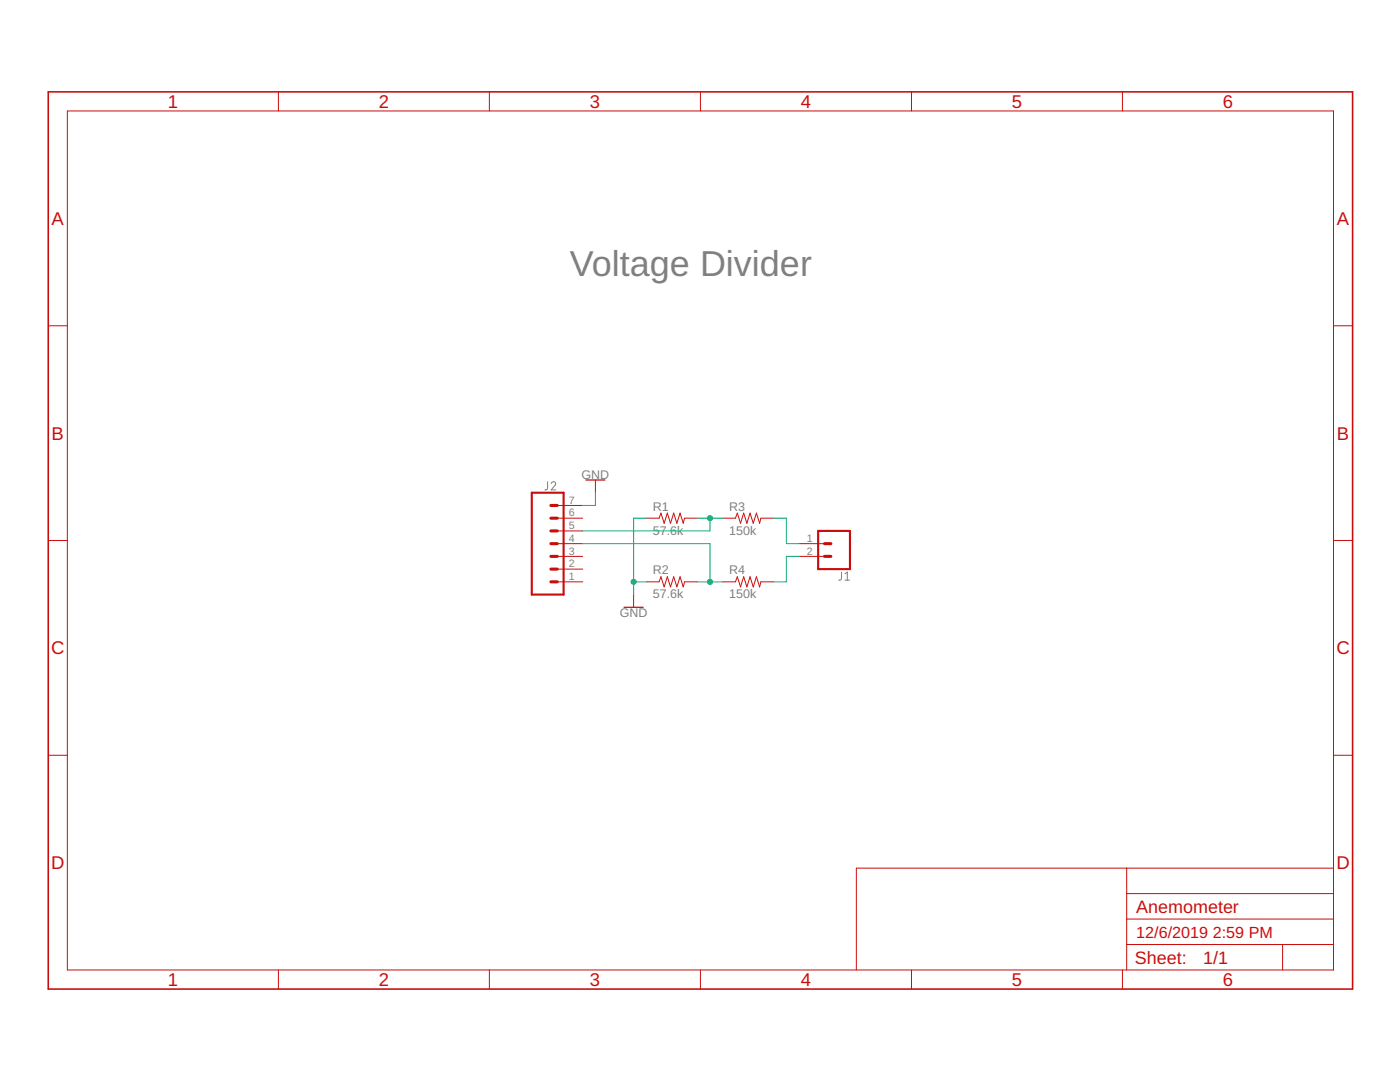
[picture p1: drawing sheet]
<svg xmlns="http://www.w3.org/2000/svg" width="279mm" height="216mm" viewBox="0 0 279 216" stroke-linecap="round" stroke-linejoin="round" font-family="sans-serif">
<path d="M109.3 96.1v1.4l-.5 .2M110 96.5a.44 .44 0 0 1 .6-.4 .44 .44 0 0 1 .2 .7l-.8 .9h.9M167.9 114.2v1.3l-.5 .3M168.6 115.8h.9M168.6 114.5l.5-.3v1.6" fill="none" stroke="#808080" stroke-width=".2"/>
<g fill="none" stroke="#c90d0c" stroke-width=".2">
<path d="M55.6 18.3v3.8M97.7 18.3v3.8M139.8 18.3v3.8M181.9 18.3v3.8M224 18.3v3.8M13.4 22.1h252.7v171.4h-252.7zM9.6 65h3.8M266.1 65h3.8M118.8 95.8v2.5M9.6 107.8h3.8M111.2 103.4h5.1M111.2 116.1h5.1"/>
<path d="M111.2 108.5h5.1M111.2 111h5.1M111.2 113.6h5.1M111.2 105.9h5.1M111.2 100.9h5.1M126.4 118.6v2.6M129 103.4h2.5l.4-1 .6 2 .7-2 .6 2 .7-2 .6 2 .6-2 .7 2 .2-1h2.5M129 116.1h2.5l.4-1 .6 2 .7-2 .6 2 .7-2 .6 2 .6-2 .7 2 .2-1h2.5M144.2 103.4h2.6l.4-1 .6 2 .6-2 .7 2 .6-2 .6 2 .7-2 .6 2 .2-1h2.6M144.2 116.1h2.6l.4-1 .6 2 .6-2 .7 2 .6-2 .6 2 .7-2 .6 2 .2-1h2.6M159.5 108.5h5M159.5 111h5"/>
<path d="M266.1 107.8h3.8M9.6 150.7h3.8M266.1 150.7h3.8M224.9 173.2v20.3M224.9 178.3h41.2M266.1 173.2h-95.2v20.3M55.6 193.5v3.9M97.7 193.5v3.9M139.8 193.5v3.9M181.9 193.5v3.9M224 193.5v3.9M224.9 188.5h41.2"/>
<path d="M224.9 183.4h41.2M256 188.5v5"/>
</g>
<path d="M106.1 98.3h6.4v20.3h-6.4zM163.3 105.9h6.3v7.7h-6.3z" fill="none" stroke="#c90d0c" stroke-width=".42"/>
<path d="M109.9 111h1.3M109.9 108.5h1.3M109.9 113.6h1.3M109.9 116.1h1.3M109.9 105.9h1.3M109.9 103.4h1.3M109.9 100.9h1.3M164.5 111h1.3M164.5 108.5h1.3" fill="none" stroke="#c90d0c" stroke-width=".61"/>
<path d="M116.9 95.8h3.8M124.5 121.2h3.9" fill="none" stroke="#c90d0c" stroke-width=".25"/>
<path d="M9.6 18.3h260.3v179.1h-260.3z" fill="none" stroke="#c90d0c" stroke-width=".32"/>
<path d="M118.8 98.3v2.6h-2.5M116.3 108.5h25.4v7.6M126.4 116.1h2.6M129 103.4h-2.6v15.2M139.1 103.4h5.1M139.1 116.1h5.1M141.7 103.4v2.5h-25.4M154.4 103.4h2.5v5.1h2.6M159.5 111h-2.6v5.1h-2.5" fill="none" stroke="#0dab76" stroke-width=".2"/>
<g fill="#0dab76" stroke="#0dab76" stroke-width=".2">
<circle cx="141.7" cy="103.4" r=".51"/>
<circle cx="141.7" cy="116.1" r=".51"/>
<circle cx="126.4" cy="116.1" r=".51"/>
</g>
<text font-size="7.2" fill="#808080" x="113.8" y="55.2">Voltage Divider</text>
<g font-size="3.7" fill="#c90d0c">
<text x="33.5" y="21.5">1</text>
<text x="75.6" y="21.5">2</text>
<text x="117.7" y="21.5">3</text>
<text x="159.8" y="21.5">4</text>
<text x="201.9" y="21.5">5</text>
<text x="244.1" y="21.5">6</text>
<text x="10.3" y="44.9">A</text>
<text x="266.8" y="44.9">A</text>
<text x="10.3" y="87.7">B</text>
<text x="266.8" y="87.7">B</text>
<text x="10.2" y="130.6">C</text>
<text x="266.7" y="130.6">C</text>
<text x="10.2" y="173.4">D</text>
<text x="266.7" y="173.4">D</text>
<text x="33.5" y="196.7">1</text>
<text x="75.6" y="196.7">2</text>
<text x="117.7" y="196.7">3</text>
<text x="159.8" y="196.7">4</text>
<text x="201.9" y="196.7">5</text>
<text x="244.1" y="196.7">6</text>
</g>
<g font-size="3.6" fill="#c90d0c">
<text x="226.8" y="182.1">Anemometer</text>
<text x="226.5" y="192.4">Sheet:</text>
<text x="240.1" y="192.3">1/1</text>
</g>
<g font-size="3.2" fill="#c90d0c">
<text x="226.8" y="187.2">12/6/2019</text>
<text x="242" y="187.2">2:59 PM</text>
</g>
<g font-size="2.5" fill="#808080">
<text x="116.1" y="95.5">GND</text>
<text x="130.3" y="101.9">R1</text>
<text x="145.5" y="101.9">R3</text>
<text x="130.3" y="106.7">57.6k</text>
<text x="145.5" y="106.7">150k</text>
<text x="130.3" y="119.4">57.6k</text>
<text x="130.3" y="114.6">R2</text>
<text x="145.5" y="119.4">150k</text>
<text x="145.5" y="114.6">R4</text>
<text x="123.7" y="123.2">GND</text>
</g>
<g font-size="2.1" fill="#808080">
<text x="113.5" y="100.5">7</text>
<text x="113.5" y="105.6">5</text>
<text x="113.5" y="103">6</text>
<text x="113.5" y="113.2">2</text>
<text x="113.5" y="110.7">3</text>
<text x="113.5" y="108.1">4</text>
<text x="161" y="108.1">1</text>
<text x="161" y="110.7">2</text>
<text x="113.5" y="115.7">1</text>
</g>
</svg>
